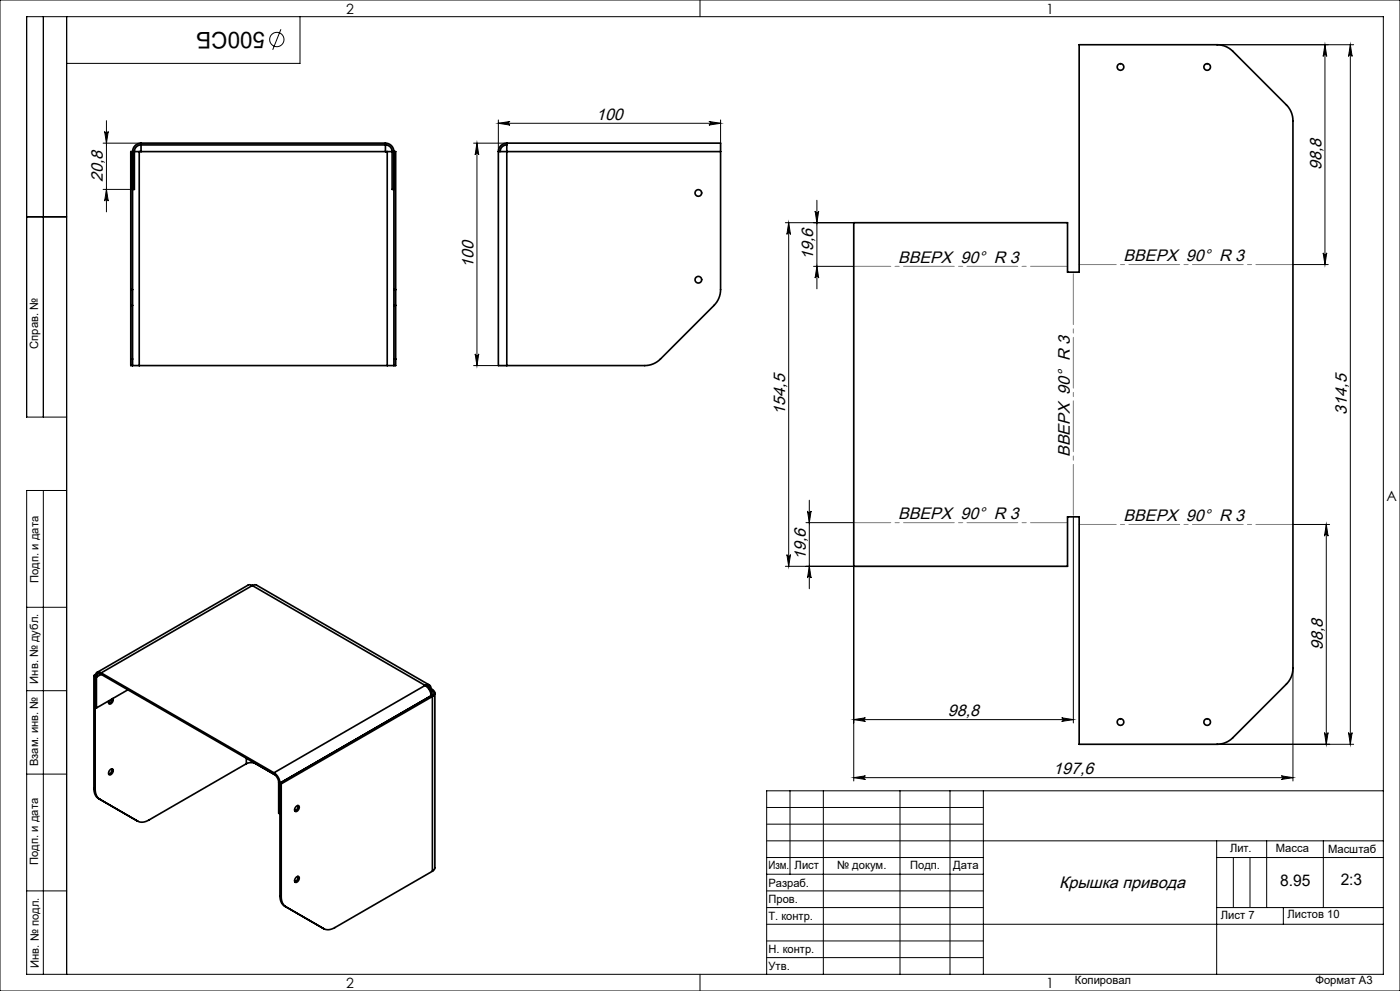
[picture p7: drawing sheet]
<svg xmlns="http://www.w3.org/2000/svg" width="420mm" height="297mm" viewBox="0 0 420 297" stroke-linecap="round" stroke-linejoin="round" font-family="sans-serif">
<g fill="none" stroke="#000" stroke-width=".3">
<path d="M0 0h420v297h-420zM13 5v120M20 5v287M84.3 8.8l-2.5 6.1M90 5v14h-70M210 0v5M365.1 13.4h41M397.5 13.4v65.9M397.5 13.4l.5 3.5a.54 .54 0 0 0-.5-.5 .54 .54 0 0 0-.6 .5zM405.1 13.4l.5 3.5a.54 .54 0 0 0-.5-.5 .54 .54 0 0 0-.5 .5zM405.1 13.4v209.7M31.4 39.4a.54 .54 0 0 0 .5 .5 .54 .54 0 0 0 .6-.5l-.6 3.5z"/>
<path d="M31.9 36.2v27.3M149.5 35.9v9.5M149.5 36.9h66.7M149.5 36.9l3.5-.5a.54 .54 0 0 0-.5 .5 .54 .54 0 0 0 .5 .6zM212.7 36.4l3.5 .5-3.5 .6a.54 .54 0 0 0 .5-.6 .54 .54 0 0 0-.5-.5zM216.2 35.9v9.5M30.9 56.8h8.9M30.9 42.9h11.4M31.9 56.8l.6 3.5a.54 .54 0 0 0-.6-.5 .54 .54 0 0 0-.5 .5zM142.1 42.9h9.9M143.1 42.9l.5 3.5a.54 .54 0 0 0-.5-.5 .54 .54 0 0 0-.6 .5zM143.1 42.9v66.7"/>
<path d="M8 65h12M235.6 66.7h20.5M236.6 66.7l.5 3.5a.54 .54 0 0 0-.5-.5 .54 .54 0 0 0-.5 .5zM236.6 66.7v103M244.1 79.8h12M244.5 63.2a.54 .54 0 0 0 .6 .6 .54 .54 0 0 0 .5-.6l-.5 3.5zM245.1 60v26.6M245.1 79.8l.5 3.5a.54 .54 0 0 0-.5-.5 .54 .54 0 0 0-.6 .5zM387.9 79.3h10.6M396.9 75.8a.54 .54 0 0 0 .6 .5 .54 .54 0 0 0 .5-.5l-.5 3.5zM142.1 109.6h9.9M142.5 106.1a.54 .54 0 0 0 .6 .5 .54 .54 0 0 0 .5-.5l-.5 3.5z"/>
<path d="M20 125h-12v-120h407v287h-407v-145h12M13 147v145M241.8 156.6h14.3M242.3 153.1a.54 .54 0 0 0 .5 .6 .54 .54 0 0 0 .5-.6l-.5 3.5zM242.8 149.9v26.6M322 154.9v61.8M387.9 157.2h11M397.9 157.2l.5 3.5a.54 .54 0 0 0-.5-.5 .54 .54 0 0 0-.6 .5zM397.9 157.2v65.9M235.6 169.7h20.5v64.4M236.1 166.2a.54 .54 0 0 0 .5 .5 .54 .54 0 0 0 .5-.5l-.5 3.5zM242.8 169.7l.5 3.5a.54 .54 0 0 0-.5-.5 .54 .54 0 0 0-.5 .5z"/>
<path d="M8 182h12M8 207h12M256.1 215.7h65.9M256.1 215.7l3.5-.6a.54 .54 0 0 0-.5 .6 .54 .54 0 0 0 .5 .5zM318.5 215.1l3.5 .6-3.5 .5a.54 .54 0 0 0 .5-.5 .54 .54 0 0 0-.5-.6zM387.9 200.3v33.8M397.3 219.6a.54 .54 0 0 0 .6 .5 .54 .54 0 0 0 .5-.5l-.5 3.5zM404.6 219.6a.54 .54 0 0 0 .5 .5 .54 .54 0 0 0 .5-.5l-.5 3.5zM8 232h12M237 237v25M247 237v55M256.1 233.1h131.8"/>
<path d="M256.1 233.1l3.5-.6a.54 .54 0 0 0-.5 .6 .54 .54 0 0 0 .5 .5zM270 237v55M285 237v55M295 237v55M365.1 223.1h41M384.4 232.5l3.5 .6-3.5 .5a.54 .54 0 0 0 .5-.5 .54 .54 0 0 0-.5-.6zM415 237h-185v55M230 257h65M230 242h65M230 247h65M230 252h185M365 252v40"/>
<path d="M365 257h50M370 257v15M375 257v15M380 252v20M397 252v20M8 267h12M230 262h65M230 267h65M230 272h65M230 277h185M365 272h50M385 272v5"/>
<path d="M210 292v5M230 282h65M230 287h65"/>
<circle cx="83" cy="11.8" r="2.15"/>
</g>
<path d="M320.3 79.8h-64.2M387.9 79.3h-64.1M256.1 156.6h64.2M323.8 157.2h64.1" fill="none" stroke="#808080" stroke-width=".3" stroke-dasharray="15.2 1.3 1.3 1.3" stroke-dashoffset="4.1"/>
<path d="M322 81.6v73.3" fill="none" stroke="#808080" stroke-width=".3" stroke-dasharray="15.2 1.3 1.3 1.3" stroke-dashoffset="-.5"/>
<g fill="#000">
<path d="M149.5 36.9l3.5-.5a.54 .54 0 0 0-.5 .5 .54 .54 0 0 0 .5 .6zM212.7 36.4l3.5 .5-3.5 .6a.54 .54 0 0 0 .5-.6 .54 .54 0 0 0-.5-.5z"/>
<path d="M143.1 42.9l.5 3.5a.54 .54 0 0 0-.5-.5 .54 .54 0 0 0-.6 .5zM142.5 106.1a.54 .54 0 0 0 .6 .5 .54 .54 0 0 0 .5-.5l-.5 3.5z"/>
<path d="M31.9 56.8l.6 3.5a.54 .54 0 0 0-.6-.5 .54 .54 0 0 0-.5 .5zM31.4 39.4a.54 .54 0 0 0 .5 .5 .54 .54 0 0 0 .6-.5l-.6 3.5z"/>
<path d="M396.9 75.8a.54 .54 0 0 0 .6 .5 .54 .54 0 0 0 .5-.5l-.5 3.5zM397.5 13.4l.5 3.5a.54 .54 0 0 0-.5-.5 .54 .54 0 0 0-.6 .5z"/>
<path d="M242.8 169.7l.5 3.5a.54 .54 0 0 0-.5-.5 .54 .54 0 0 0-.5 .5zM242.3 153.1a.54 .54 0 0 0 .5 .6 .54 .54 0 0 0 .5-.6l-.5 3.5zM236.1 166.2a.54 .54 0 0 0 .5 .5 .54 .54 0 0 0 .5-.5l-.5 3.5zM236.6 66.7l.5 3.5a.54 .54 0 0 0-.5-.5 .54 .54 0 0 0-.5 .5zM245.1 79.8l.5 3.5a.54 .54 0 0 0-.5-.5 .54 .54 0 0 0-.6 .5zM244.5 63.2a.54 .54 0 0 0 .6 .6 .54 .54 0 0 0 .5-.6l-.5 3.5z"/>
<path d="M397.9 157.2l.5 3.5a.54 .54 0 0 0-.5-.5 .54 .54 0 0 0-.6 .5zM397.3 219.6a.54 .54 0 0 0 .6 .5 .54 .54 0 0 0 .5-.5l-.5 3.5zM405.1 13.4l.5 3.5a.54 .54 0 0 0-.5-.5 .54 .54 0 0 0-.5 .5zM404.6 219.6a.54 .54 0 0 0 .5 .5 .54 .54 0 0 0 .5-.5l-.5 3.5z"/>
<path d="M318.5 215.1l3.5 .6-3.5 .5a.54 .54 0 0 0 .5-.5 .54 .54 0 0 0-.5-.6zM256.1 215.7l3.5-.6a.54 .54 0 0 0-.5 .6 .54 .54 0 0 0 .5 .5zM384.4 232.5l3.5 .6-3.5 .5a.54 .54 0 0 0 .5-.5 .54 .54 0 0 0-.5-.6zM256.1 233.1l3.5-.6a.54 .54 0 0 0-.5 .6 .54 .54 0 0 0 .5 .5z"/>
</g>
<g fill="none" stroke="#000" stroke-width=".5">
<path d="M40.3 45.4h1.5M40.3 45.4v11.4h-.5M40.3 45.4h-1.1v41.4M41.8 45.4h74.4M41.8 45.4v64.2M42.3 42.9a2.53 2.53 0 0 0-2.5 2.5v41.4M42.3 43.4a2 2 0 0 0-2 2M42.3 43.4v2M42.3 42.9h73.3M42.3 43.4h73.3M42.3 42.9v.5M115.6 42.9a2.53 2.53 0 0 1 2.6 2.5v41.4"/>
<path d="M115.6 43.4a2 2 0 0 1 2 2M115.6 43.4v2M115.6 42.9v.5M116.2 45.4h1.4M116.2 45.4v64.2M117.6 45.4v11.4h.6M117.6 45.4h1.1v41.4M149.5 45.4h2.5M149.5 45.4v64.2h2.5M152 42.9h64.2v2.5M152 42.9v2.5M152 43.4a2 2 0 0 0-2 2"/>
<path d="M152 42.9a2.53 2.53 0 0 0-2.5 2.5M152 45.4h64.2M152 45.4v64.2M216.2 45.4v41.4a6.7 6.7 0 0 1-2 4.7l-16.1 16.1a6.7 6.7 0 0 1-4.7 2h-41.4M256.1 66.7h64.2v14.9h3.5v-68.2h41.3a6.7 6.7 0 0 1 4.7 2l16.1 16.1a6.7 6.7 0 0 1 2 4.7v164.1a6.7 6.7 0 0 1-2 4.7l-16.1 16.1a6.7 6.7 0 0 1-4.7 2h-41.3v-68.2h-3.5v14.8h-64.2zM39.2 86.8v4.7M39.2 86.8h.6M39.2 91.5h.6M39.2 91.5v16.1M39.8 86.8v4.7M39.8 91.5v16.1M118.2 86.8v4.7"/>
<path d="M118.2 91.5v16.1M118.2 86.8h.5M118.2 91.5h.5M118.7 86.8v4.7M118.7 91.5v16.1M39.2 107.6v2h.6M39.2 107.6h.6M39.8 107.6v2M39.8 109.6h2M41.8 109.6h74.4M116.2 109.6h2M118.2 107.6v2"/>
<path d="M118.2 107.6h.5M118.7 107.6v2h-.5M75.7 175.5l.7-.2 .6 .1 51.8 29.9M75.7 175.5l-.7-.2-.6 .1-45.3 26.1M75.7 175.5l-45.4 26.2M75.7 175.5l51.8 29.9M28.2 202.5l.7 .4M28.2 202.5v33.8M28.6 202.7v33.8M28.6 212l.3 .2M28.6 202.7h.1M28.6 202.2l-.4 .3"/>
<path d="M28.9 202.9v9.3M30.3 201.7a1.09 1.09 0 0 0-1.2-.2 1.09 1.09 0 0 0-.5 1.2M30.3 202.1a.86 .86 0 0 0-1-.1 .86 .86 0 0 0-.4 .9M30.3 201.7l51.9 29.9M30.3 202.1l51.9 29.9M30.3 201.7v.4M30.3 202.1l-1.4 .8M33.6 209.5l-.3 .8-.7 .5M33.9 209.3a1.13 1.13 0 0 1-1.2 1.6v-.9M38.4 206.7l-9.5 5.5M127.5 205.4a4 4 0 0 1 1.8 3.1M127.5 205.4a1.09 1.09 0 0 1 1.3-.1 1.09 1.09 0 0 1 .5 1.2"/>
<path d="M127.5 205.4l-45.3 26.2M127.9 205.7l.8 .2 .3 .8 .3-.2M128.6 206.5l.7 .4M129.3 208.5h.1M129.3 206.5l.4 .2M129.3 206.9a.86 .86 0 0 1 .6 .8 .86 .86 0 0 1-.6 .8M129.3 208.5l-45.3 26.2M129.3 208.5l.4 .2M129.3 206.9v1.6M129.7 206.7a1.09 1.09 0 0 1 .8 1 1.09 1.09 0 0 1-.8 1M129.7 208.7l-45.3 26.2M129.7 208.7v52.4"/>
<path d="M129.7 206.7l-.4 .2M130.5 207.7v52.4l-.2 .5-.6 .5M28.2 236.3l.4 .2M28.6 236.5a3.3 3.3 0 0 0 1.3 3M33.1 230.7l.5-.3a1 1 0 0 1 .2 1.2 1 1 0 0 1-1.1 .5v-.8zM33.5 230.4l-.2 1.1-.7 .5M73.9 228.9l-29.3 16.9a3.3 3.3 0 0 1-3.3 .3l-11.7-6.8a3.3 3.3 0 0 1-1.4-3M73.9 228.9a3.1 3.1 0 0 1 2.8 0M73.9 227.2v1.7M76.7 228.9l5.6 3.2M76.7 228.9h.1M82.2 231.6a4 4 0 0 1 1.8 3.1"/>
<path d="M82.2 232a3.1 3.1 0 0 1 1.4 2.5M82.2 231.6v.4M83.6 234.5l.8 .4M83.6 234.5v9.2l.4 .3M84 234.7v33.8M84.4 234.9v33.8M84 244h.1M88.8 241.8l.7-.4a1.09 1.09 0 0 1 .1 1.2 1.09 1.09 0 0 1-1 .6l-.2-.5zM89.4 241.4l-.3 1.1-.7 .5M84 268.5l.4 .2M84.4 268.7a3.3 3.3 0 0 0 1.3 3.1M88.8 263l.7-.3a1.09 1.09 0 0 1 .1 1.1 1.09 1.09 0 0 1-1 .6l-.2-.4z"/>
<path d="M89.4 262.6l-.3 1.1-.7 .5M129.7 261.1l-29.2 16.9a3.3 3.3 0 0 1-3.4 .3l-11.7-6.8a3.3 3.3 0 0 1-1.4-3"/>
<circle cx="336.2" cy="20.1" r="1"/>
<circle cx="362.2" cy="20.1" r="1"/>
<circle cx="209.5" cy="57.8" r="1"/>
<circle cx="209.5" cy="83.8" r="1"/>
<circle cx="336.2" cy="216.4" r="1"/>
<circle cx="362.2" cy="216.4" r="1"/>
</g>
<text font-size="6.9" x="79.5" y="9.5" transform="rotate(-180 79.5 9.5)">500СБ</text>
<g font-size="5">
<text x="178.8" y="35.9">100</text>
<text x="396.4" y="51" transform="rotate(-90 396.4 51)">98,8</text>
<text x="30.9" y="54.5" transform="rotate(-90 30.9 54.5)">20,8</text>
<text x="244" y="78" transform="rotate(-90 244 78)">19,6</text>
<text x="142" y="80.2" transform="rotate(-90 142 80.2)">100</text>
<text x="269.4" y="78.7">ВВЕРХ 90° R 3</text>
<text x="337.1" y="78.2">ВВЕРХ 90° R 3</text>
<text x="235.5" y="124.2" transform="rotate(-90 235.5 124.2)">154,5</text>
<text x="404" y="124.3" transform="rotate(-90 404 124.3)">314,5</text>
<text x="320.9" y="137" transform="rotate(-90 320.9 137)">ВВЕРХ 90° R 3</text>
<text x="269.4" y="155.6">ВВЕРХ 90° R 3</text>
<text x="337.1" y="156.1">ВВЕРХ 90° R 3</text>
<text x="241.7" y="167.9" transform="rotate(-90 241.7 167.9)">19,6</text>
<text x="396.8" y="194.8" transform="rotate(-90 396.8 194.8)">98,8</text>
<text x="284.4" y="214.6">98,8</text>
<text x="316" y="232">197,6</text>
<text x="317.7" y="266.1">Крышка привода</text>
</g>
<g font-size="4.8">
<text x="384" y="265.6">8.95</text>
<text x="402.2" y="265.3">2:3</text>
</g>
<g font-size="4.2">
<text x="103.8" y="4.2">2</text>
<text x="313.8" y="4.2">1</text>
<text x="415.9" y="150.2">A</text>
<text x="103.8" y="296.2">2</text>
<text x="313.8" y="296.2">1</text>
</g>
<g font-size="3.4">
<text x="11.5" y="104.5" transform="rotate(-90 11.5 104.5)">Справ. №</text>
<text x="11.6" y="174.7" transform="rotate(-90 11.6 174.7)">Подп. и дата</text>
<text x="11.4" y="204.9" transform="rotate(-90 11.4 204.9)">Инв. № дубл.</text>
<text x="11.4" y="229.6" transform="rotate(-90 11.4 229.6)">Взам. инв. №</text>
<text x="369" y="255.5">Лит.</text>
<text x="382.8" y="255.5">Масса</text>
<text x="398.4" y="255.6">Масштаб</text>
<text x="11.4" y="259.2" transform="rotate(-90 11.4 259.2)">Подп. и дата</text>
<text x="230.5" y="260.5">Изм.</text>
<text x="238.4" y="260.4">Лист</text>
<text x="251.1" y="260.4">№ докум.</text>
<text x="273" y="260.4">Подп.</text>
<text x="286" y="260.4">Дата</text>
<text x="230.5" y="265.7">Разраб.</text>
<text x="230.5" y="275.7">Т. контр.</text>
<text x="230.6" y="270.7">Пров.</text>
<text x="366.2" y="275.3">Лист 7</text>
<text x="386.3" y="275.2">Листов 10</text>
<text x="230.6" y="285.7">Н. контр.</text>
<text x="11.6" y="290" transform="rotate(-90 11.6 290)">Инв. № подл.</text>
<text x="230.6" y="290.7">Утв.</text>
<text x="322.5" y="295">Копировал</text>
<text x="394.6" y="295">Формат А3</text>
</g>
</svg>
